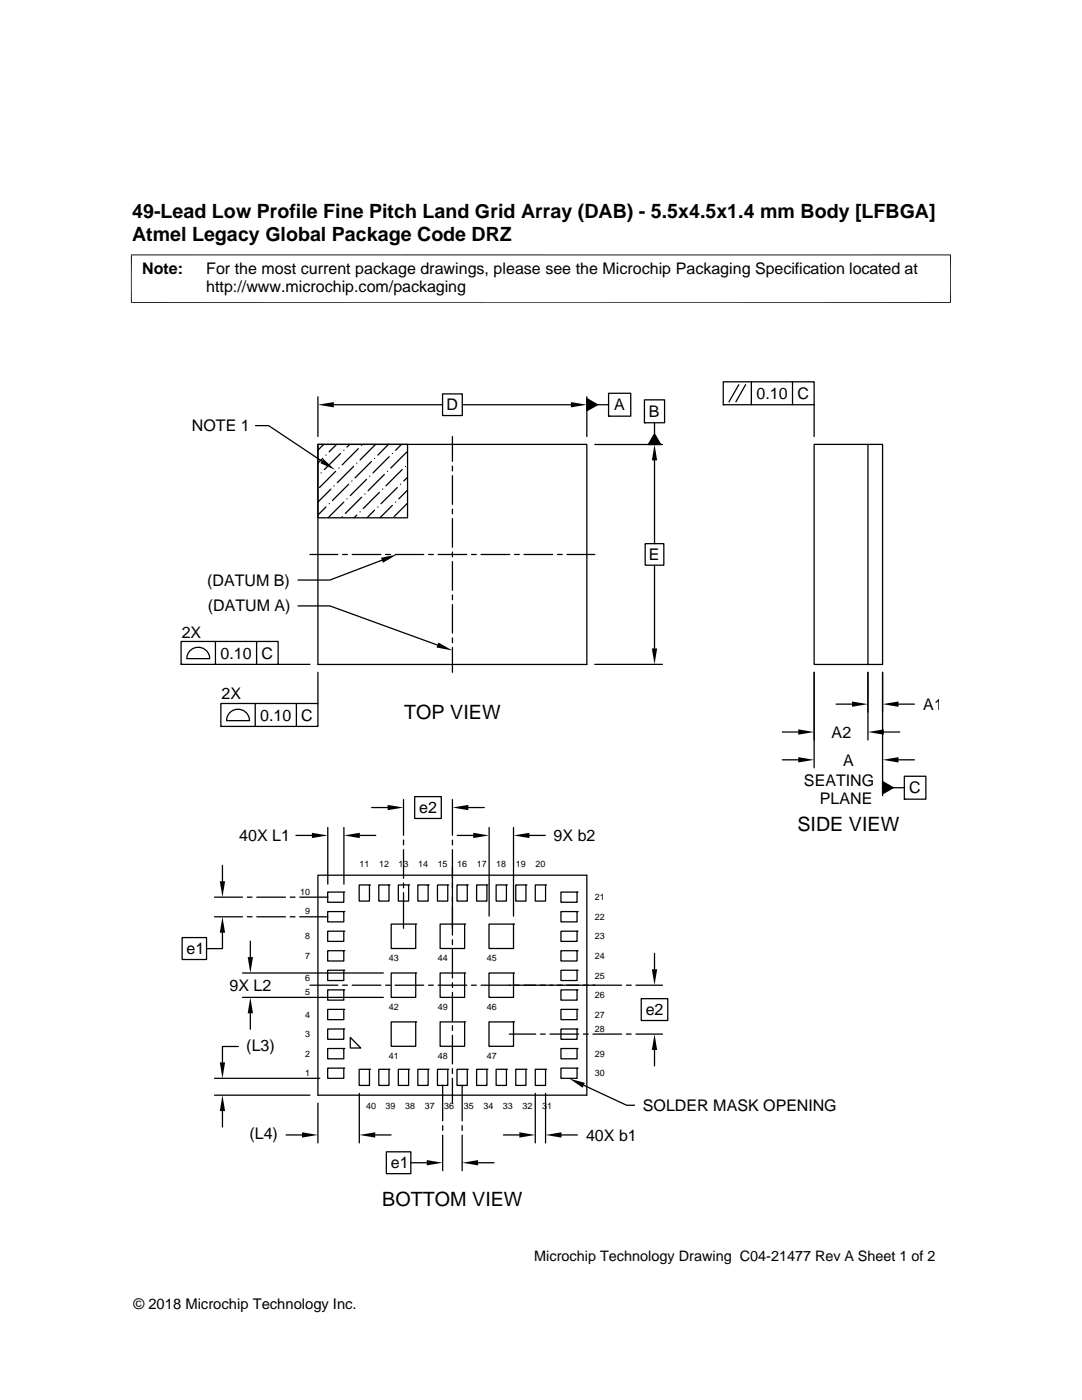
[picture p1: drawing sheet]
<svg xmlns="http://www.w3.org/2000/svg" width="216mm" height="279mm" viewBox="0 0 216 279" stroke-linecap="round" stroke-linejoin="round" font-family="sans-serif">
<g fill="none" stroke="#000" stroke-width=".25">
<path d="M63.4 79.2v7.9M88.3 78.6h3.9v4.3h-3.9zM117.1 79.5l2.1 1.3-2.1 1.2zM117.1 79.2v7.9M121.4 78.5h4.5v4.6h-4.5zM128.6 79.8h4v4.6h-4zM144.3 76.2h18.2v4.6h-18.2zM147.4 76.8l-1.9 3.4M148.8 76.8l-2 3.4M149.9 76.2v4.6M158.1 76.2v4.6M51 84.9h2.6l10.6 7.1"/>
<path d="M63.4 88.7h17.9v14.6h-17.9zM63.4 88.7h53.7v43.9h-53.7zM64.1 94.4h.1M64.4 91.5l-1 .9M64.6 88.7l-1.2 1.2M65 90.8h.1M66 97.6l-2.6 2.6M66.6 80.8h21.7M66.7 97h.1M67 94.1l-3.2 3.2M67.2 88.7l-1.5 1.5M67.6 93.4h.1"/>
<path d="M67.9 90.5l-3.2 3.2M68.6 89.9h.1M69.2 99.5h.1M69.6 96.6l-3.3 3.3M69.8 88.7l-.6 .5M70.2 96h.1M70.5 93.1l-3.2 3.2M71.2 92.4h.1M71.5 89.5l-3.2 3.3M72.2 99.2l-3.3 3.3M72.2 88.9h.1M72.8 98.6h.1"/>
<path d="M73.1 95.7l-3.2 3.2M73.8 95h.1M74.1 92.1l-3.2 3.3M74.7 91.5h.1M74.9 88.7l-3.1 3.1M75.7 98.3l-3.2 3.2M76.4 97.6h.1M76.7 94.7l-3.3 3.2M77.3 94.1h.1M77.5 88.7l-2.1 2.1M77.7 91.1l-3.3 3.3M78.3 90.5h.1"/>
<path d="M79.3 97.3l-3.3 3.2M79.9 96.6h.1M80.1 88.7l-1.1 1.2M80.2 93.7l-3.2 3.3M80.9 93.1h.1M81.2 90.2l-3.2 3.2M81.3 95.3l-.7 .7M81.3 97.8l-1.7 1.7M90.3 87.1v5M90.3 93v1M90.3 94.9v5.7M92.2 80.8h21.7"/>
<path d="M118.7 88.7h13.5M119.2 80.8h2.2M121.4 83.1h.1M128.6 84.4h.1M130.6 86.6l1.2 2.1h-2.4zM130.6 84.4v2.2M130.6 91.9v16.6M144.3 80.8h.1M162.5 80.8v6.3M173.2 88.7h2.9v43.9h-2.9zM173.2 88.7h-10.7v43.9h10.7M61.8 110.7h5.6"/>
<path d="M65 101.2l-1.6 1.6M65.7 100.5h.1M68.3 103.1h.1M68.4 110.7h.9M68.6 100.2l-3.1 3.1M70.3 110.7h5.7M71.2 102.8l-.5 .5M71.8 102.2h.1M74.7 101.8l-1.5 1.5M75.4 101.2h.1M76.2 111.8l-10.4 4h-6.3M76.9 110.7h1"/>
<path d="M78.3 100.9l-2.5 2.4M78.8 110.7h5.8M79 100.2h.1M81.3 100.4l-2.7 2.7M85.5 110.7h1M87.4 110.7h5.7M90.3 101.6v1M90.3 103.5v5.7M90.3 110.2v.9M90.3 112.1v5.7M90.3 118.7v1M94.1 110.7h.9"/>
<path d="M96 110.7h5.7M102.7 110.7h.9M104.6 110.7h5.7M111.2 110.7h1M113.1 110.7h5.6M128.7 108.5h3.8v4.3h-3.8zM130.6 112.8v16.6M36.1 128h19.4v4.6h-19.4zM36.1 132.6h.1M38 129.7a2.29 2.29 0 0 1 2.5-.3 2.29 2.29 0 0 1 1.3 2h-4.5l.3-1.1zM43 128v4.6M51.2 128v4.6"/>
<path d="M55.5 132.6h6.3M59.5 120.9h6.3l21.5 7.8M63.4 134.2v6.2M90.3 120.6v5.8M90.3 127.3v1M90.3 129.2v5M118.7 132.6h13.5M162.5 134.2v19M173.2 134.2v13.5M176.1 134.2v24.6M44.1 140.4h19.3v4.6h-19.3zM44.1 145h.1"/>
<path d="M46 142.1a2.29 2.29 0 0 1 2.4-.4 2.29 2.29 0 0 1 1.4 2.1h-4.6l.3-1.1zM50.9 140.4v4.6M59.1 140.4v4.6M80.5 159.6v7.1M82.7 159h5.4v4.3h-5.4zM90.3 159.6v7.1M156.1 151.6h3.2M156.1 146.1h3.2M166.8 140.5h3.2M176.1 156l2.1 1.2-2.1 1.2zM176.4 146.1h3.1M178.2 157.2h2.2"/>
<path d="M179.3 151.6h3.2M179.3 140.5h3.2M180.4 154.9h4.3v4.6h-4.3zM180.4 159.5h.1M42.8 179h5.6M44.4 172.7v3.2M49.3 179h1M51.2 179h5.8M57.9 179h1M59.1 166.7h3.1M59.8 179h5.6M63.4 174.7h53.7v43.9h-53.7z"/>
<path d="M65.4 178h3.2v2.1h-3.2zM65.4 165.1v11.3M68.6 178h.1M68.6 165.1v11.3M71.7 176.6h2v3.2h-2zM71.8 166.7h3.2M73.7 176.6h.1M74.2 161.2h3.1M75.6 176.6h2v3.2h-2zM77.6 176.6h.1M79.5 176.6h2v3.2h-2zM80.5 167.7v.9"/>
<path d="M80.5 169.6v5.7M80.5 176.2v1M80.5 178.1v7.2M81.5 176.6h.1M83.4 176.6h2v3.2h-2zM85.4 176.6h.1M87.3 176.6h2v3.2h-2zM89.3 176.6h.1M90.3 167.7v.9M90.3 169.6v8.4M90.3 178.1v8.5M91.2 176.6h2v3.2h-2z"/>
<path d="M91.2 166.7h3.2M93.2 176.6h.1M93.5 161.2h3.1M95.1 176.6h2.1v3.2h-2.1zM97.2 176.6h.1M97.6 165.1v17.7M99 176.6h2v3.2h-2zM101 176.6h.1M102.5 165.1v17.7M102.9 176.6h2v3.2h-2zM104.9 176.6h.1M105.6 166.7h3.2"/>
<path d="M106.8 176.6h2.1v3.2h-2.1zM108.9 176.6h.1M111.9 178h3.2v2.1h-3.2zM115.1 178h.1M36.3 187.1h4.9v4.4h-4.9zM42.8 183h5.6M44.4 186.1v3.2h-3.2M48.4 194.2h28.1M48.4 199.1h28.1M49.3 183h1M50 187.8v3.2M51.2 183h5.8"/>
<path d="M57.9 183h1M59.8 183h5.6M61.8 196.6h5.6M65.4 197.5h3.2v2.1h-3.2zM65.4 193.6h3.2v2.1h-3.2zM65.4 189.7h3.2v2.1h-3.2zM65.4 185.8h3.2v2.1h-3.2zM65.4 181.9h3.2v2.1h-3.2zM68.4 196.6h.9M68.6 197.5h.1M68.6 193.6h.1M68.6 189.7h.1"/>
<path d="M68.6 185.8h.1M68.6 181.9h.1M70.3 196.6h5.7M76.9 196.6h1M78.1 184.4h4.9v4.9h-4.9zM78.1 194.2h4.9v4.9h-4.9zM78.8 196.6h5.8M83 184.4h.1M83 194.2h.1M85.5 196.6h1M87.4 196.6h5.7M87.8 184.4h4.9v4.9h-4.9z"/>
<path d="M87.8 194.2h4.9v4.9h-4.9zM90.3 187.6v.9M90.3 189.5v5.7M90.3 196.1v1M90.3 198v5.8M92.7 184.4h.1M92.7 194.2h.1M94.1 196.6h.9M97.6 184.4h4.9v4.9h-4.9zM97.6 194.2h4.9v4.9h-4.9zM102.5 184.4h.1M102.5 194.2h.1"/>
<path d="M111.9 197.5h3.2v2.1h-3.2zM111.9 193.6h3.2v2.1h-3.2zM111.9 189.7h3.2v2.1h-3.2zM111.9 185.8h3.2v2.1h-3.2zM111.9 181.9h3.2v2.1h-3.2zM115.1 197.5h.1M115.1 193.6h.1M115.1 189.7h.1M115.1 185.8h.1M115.1 181.9h.1M124 196.6h-28M125 196.6h.9"/>
<path d="M126.9 196.6h5.3M128 199.3h5.2v4.4h-5.2zM130.6 190.3v3.1M42.8 215.2h21M42.8 218.6h19M47.6 208.9h-3.2v3.1M50 202.2v3.2M65.4 213.2h3.2v2h-3.2zM65.4 209.3h3.2v2h-3.2zM65.4 205.4h3.2v2h-3.2zM65.4 201.4h3.2v2.1h-3.2zM68.6 213.2h.1"/>
<path d="M68.6 209.3h.1M68.6 205.4h.1M68.6 201.4h.1M69.9 207l2.1 2.1h-2.1zM71.7 213.4h2v3.2h-2zM71.7 218.2v9.9M73.7 213.4h.1M75.6 213.4h2v3.2h-2zM77.6 213.4h.1M78.1 203.9h4.9v4.9h-4.9zM79.5 213.4h2v3.2h-2zM81.5 213.4h.1"/>
<path d="M83 203.9h.1M83.4 213.4h2v3.2h-2zM85.4 213.4h.1M87.3 213.4h2v3.2h-2zM87.8 203.9h4.9v4.9h-4.9zM88.3 216.6v7.1M89.3 213.4h.1M90.3 204.7v1M90.3 206.6v5.7M90.3 213.3v.9M90.3 215.2v5M91.2 213.4h2v3.2h-2z"/>
<path d="M92.2 216.6v7.1M92.7 203.9h.1M93.2 213.4h.1M95.1 213.4h2.1v3.2h-2.1zM97.2 213.4h.1M97.6 203.9h4.9v4.9h-4.9zM99 213.4h2v3.2h-2zM101 213.4h.1M101.6 206.4h5.3M102.5 203.9h.1M102.9 213.4h2v3.2h-2zM104.9 213.4h.1"/>
<path d="M106.8 213.4h2.1v3.2h-2.1zM106.8 218.2v9.9M107.8 206.4h1M108.9 213.4h.1M108.9 218.2v9.9M109.7 206.4h5.8M111.9 213.2h3.2v2h-3.2zM111.9 209.3h3.2v2h-3.2zM111.9 205.4h3.2v2h-3.2zM111.9 201.4h3.2v2.1h-3.2zM115.1 213.2h.1M115.1 209.3h.1"/>
<path d="M115.1 205.4h.1M115.1 201.4h.1M116.4 206.4h1M116.5 216.6l8.5 4h1.6M118.3 206.4h5.7M125 206.4h.9M126.9 206.4h5.3M130.6 209.5v3.2M44.4 221.7v3.2M57.1 226.5h3.2M63.4 220.2v7.9M74.9 226.5h3.1"/>
<path d="M77.1 229.9h4.9v4.3h-4.9zM82 232.1h3.2M88.3 224.6v1M88.3 226.5v7.1M92.2 224.6v1M92.2 226.5v7.1M95.4 232.1h3.2M100.5 226.5h3.1M112 226.5h3.2"/>
</g>
<g fill="#000">
<path d="M64.5 91.6l2.3 2.2-2.9-1.4zM63.4 80.8l3.2-.6v1.1zM113.9 80.2l3.2 .6-3.2 .5zM117.1 79.5l2.1 1.3-2.1 1.2zM130.6 88.7l.5 3.2h-1zM130.6 86.6l1.2 2.1h-2.4zM76 111.3l3.2-.6-2.8 1.6zM87.5 128.2l2.8 1.6-3.2-.6zM130.1 129.4h1l-.5 3.2zM170 140l3.2 .5-3.2 .6zM176.1 140.5l3.2-.5v1.1zM159.3 151.1l3.2 .5-3.2 .6z"/>
<path d="M159.3 145.6l3.2 .5-3.2 .5zM176.1 156l2.1 1.2-2.1 1.2zM173.2 146.1l3.2-.5v1zM176.1 151.6l3.2-.5v1.1zM43.9 175.9h1l-.5 3.1zM62.2 166.2l3.2 .5-3.2 .6zM68.6 166.7l3.2-.5v1.1zM77.3 160.6l3.2 .6-3.2 .5zM90.3 161.2l3.2-.6v1.1zM94.4 166.2l3.2 .5-3.2 .6zM102.5 166.7l3.1-.5v1.1zM44.4 183l.5 3.1h-1z"/>
<path d="M49.4 191h1.1l-.5 3.2zM130.1 193.4h1l-.5 3.2zM43.9 212h1l-.5 3.2zM50 199.1l.5 3.1h-1.1zM113.6 215.3l3.1 .8-.4 1zM130.6 206.4l.5 3.1h-1zM44.4 218.6l.5 3.1h-1zM60.3 226l3.1 .5-3.1 .5zM71.7 226.5l3.2-.5v1zM85.2 231.5l3.1 .6-3.1 .5zM92.2 232.1l3.2-.6v1.1zM103.6 226l3.2 .5-3.2 .5z"/>
<path d="M108.9 226.5l3.1-.5v1z"/>
</g>
<path d="M26.1 50.9h163.7M26.2 50.8v9.7M189.7 50.8v9.7M26.1 60.4h163.7" fill="none" stroke="#000" stroke-width=".2"/>
<g font-size="3.9">
<text x="26.4" y="43.5">49-Lead Low Profile Fine Pitch Land Grid Array (DAB) - 5.5x4.5x1.4 mm Body [LFBGA]</text>
<text x="26.4" y="48">Atmel Legacy Global Package Code DRZ</text>
<text x="80.6" y="143.5">TOP VIEW</text>
<text x="159.1" y="165.8">SIDE VIEW</text>
<text x="76.3" y="240.6">BOTTOM VIEW</text>
</g>
<g font-size="3.2">
<text x="28.4" y="54.6">Note:</text>
<text x="41.1" y="58.3">http://www.microchip.com/packaging</text>
<text x="41.1" y="54.6">For the most current package drawings, please see the Microchip Packaging Specification located at</text>
<text x="89.1" y="81.9">D</text>
<text x="122.6" y="81.9">A</text>
<text x="129.5" y="83.2">B</text>
<text x="150.9" y="79.6">0.10</text>
<text x="159.1" y="79.6">C</text>
<text x="38.3" y="86.1">NOTE 1</text>
<text x="129.5" y="111.8">E</text>
<text x="41.3" y="116.9">(DATUM B)</text>
<text x="41.5" y="122">(DATUM A)</text>
<text x="36.3" y="127.2">2X</text>
<text x="44" y="131.4">0.10</text>
<text x="52.2" y="131.4">C</text>
<text x="44.2" y="139.6">2X</text>
<text x="51.9" y="143.8">0.10</text>
<text x="60.1" y="143.8">C</text>
<text x="184.2" y="141.7">A1</text>
<text x="165.9" y="147.2">A2</text>
<text x="168.2" y="152.8">A</text>
<text x="160.4" y="156.8">SEATING</text>
<text x="163.6" y="160.4">PLANE</text>
<text x="181.4" y="158.3">C</text>
<text x="47.7" y="167.9">40X L1</text>
<text x="83.7" y="162.3">e2</text>
<text x="110.5" y="167.9">9X b2</text>
<text x="37.2" y="190.4">e1</text>
<text x="45.8" y="197.7">9X L2</text>
<text x="128.8" y="202.6">e2</text>
<text x="49.1" y="209.7">(L3)</text>
<text x="128.3" y="221.7">SOLDER MASK OPENING</text>
<text x="49.8" y="227.3">(L4)</text>
<text x="116.9" y="227.6">40X b1</text>
<text x="78" y="233.2">e1</text>
</g>
<g font-size="2.9">
<text x="106.6" y="251.7">Microchip Technology Drawing C04-21477 Rev A Sheet 1 of 2</text>
<text x="26.6" y="261.3">© 2018 Microchip Technology Inc.</text>
</g>
<g font-size="1.8">
<text x="71.7" y="173.1">11</text>
<text x="75.6" y="173.1">12</text>
<text x="79.5" y="173.1">13</text>
<text x="83.4" y="173.1">14</text>
<text x="87.3" y="173.1">15</text>
<text x="91.2" y="173.1">16</text>
<text x="95.1" y="173.1">17</text>
<text x="99" y="173.1">18</text>
<text x="103" y="173.1">19</text>
<text x="106.8" y="173.1">20</text>
<text x="59.9" y="178.6">10</text>
<text x="118.7" y="179.7">21</text>
<text x="60.9" y="182.5">9</text>
<text x="118.7" y="183.6">22</text>
<text x="60.9" y="191.4">7</text>
<text x="60.9" y="187.5">8</text>
<text x="77.6" y="191.8">43</text>
<text x="87.4" y="191.8">44</text>
<text x="97.1" y="191.8">45</text>
<text x="118.7" y="191.4">24</text>
<text x="118.7" y="187.5">23</text>
<text x="60.9" y="195.7">6</text>
<text x="118.7" y="195.3">25</text>
<text x="60.9" y="203.1">4</text>
<text x="60.9" y="198.6">5</text>
<text x="77.6" y="201.5">42</text>
<text x="87.4" y="201.5">49</text>
<text x="97.1" y="201.5">46</text>
<text x="118.7" y="203.1">27</text>
<text x="118.7" y="199.2">26</text>
<text x="60.9" y="207">3</text>
<text x="118.7" y="206">28</text>
<text x="60.9" y="214.8">1</text>
<text x="60.9" y="210.9">2</text>
<text x="77.6" y="211.3">41</text>
<text x="87.4" y="211.3">48</text>
<text x="97.1" y="211.3">47</text>
<text x="118.7" y="214.8">30</text>
<text x="118.7" y="210.9">29</text>
<text x="73" y="221.4">40</text>
<text x="76.9" y="221.4">39</text>
<text x="80.8" y="221.4">38</text>
<text x="84.7" y="221.4">37</text>
<text x="88.6" y="221.4">36</text>
<text x="92.6" y="221.4">35</text>
<text x="96.5" y="221.4">34</text>
<text x="100.3" y="221.4">33</text>
<text x="104.3" y="221.4">32</text>
<text x="108.2" y="221.4">31</text>
</g>
</svg>
